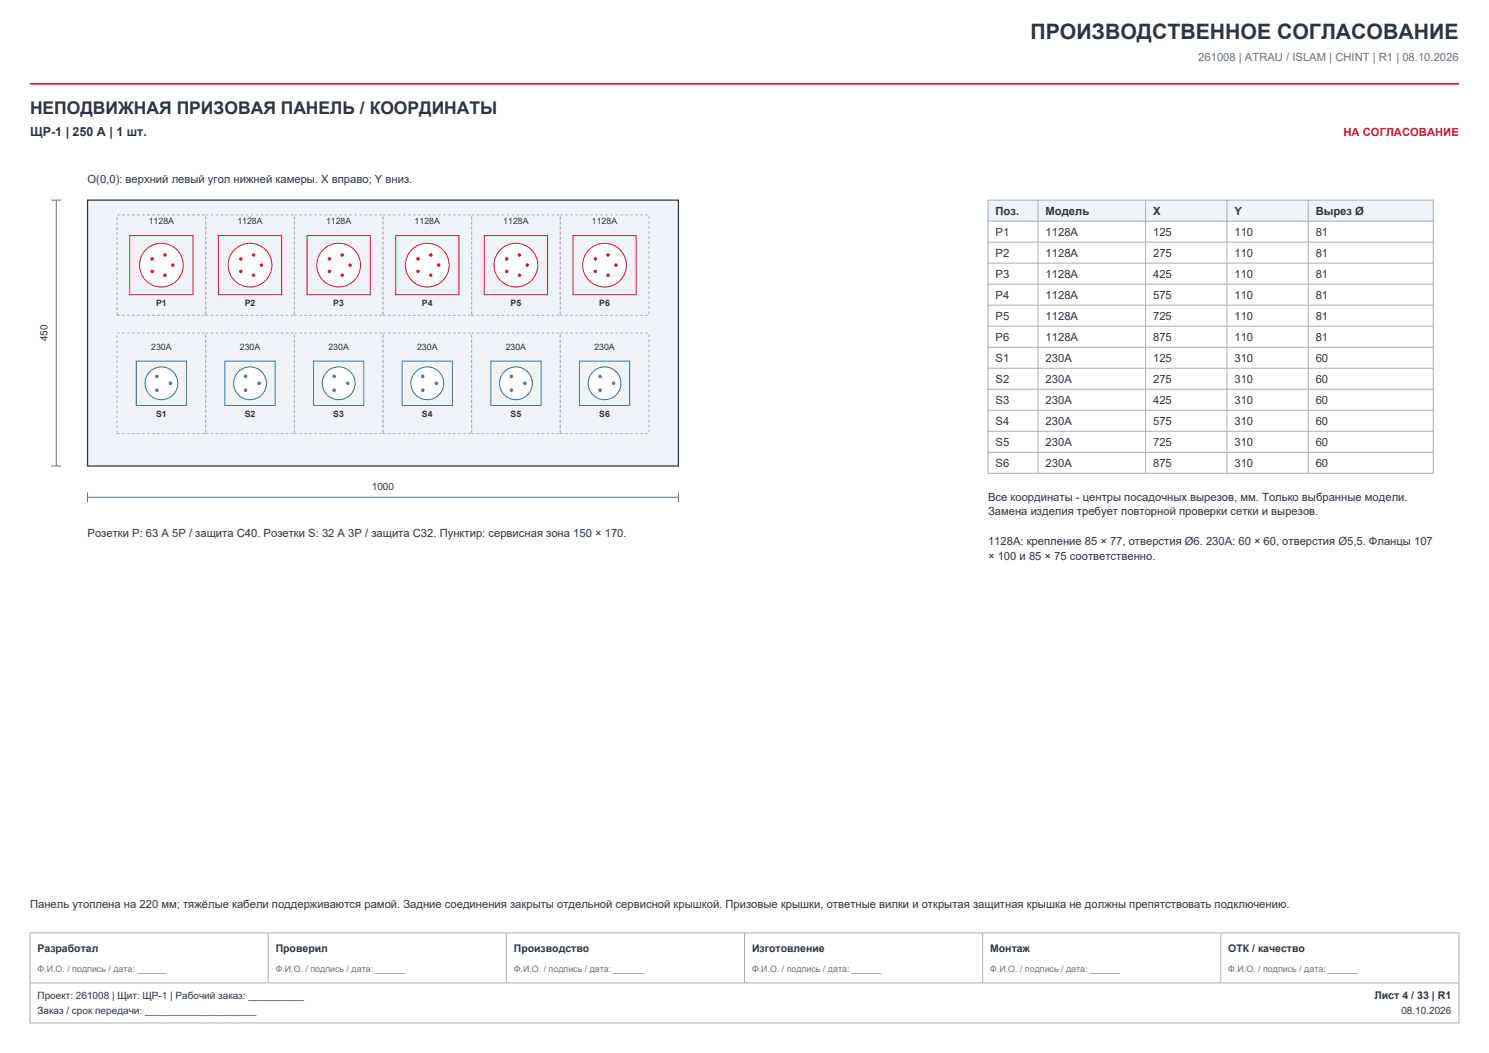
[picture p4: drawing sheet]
<svg xmlns="http://www.w3.org/2000/svg" width="420mm" height="297mm" viewBox="0 0 420 297" stroke-linecap="round" stroke-linejoin="round" font-family="sans-serif">
<path d="M8.5 23.6h403" fill="none" stroke="#d11935" stroke-width=".49"/>
<path d="M8.5 263.1h403v25.4h-403z" fill-rule="evenodd" fill="#fff" stroke="#a7b0b7" stroke-width=".28"/>
<path d="M8.5 277.2h403M75.6 263.1v14.1M142.8 263.1v14.1M210 263.1v14.1M277.2 263.1v14.1M344.4 263.1v14.1" fill="none" stroke="#a7b0b7" stroke-width=".28"/>
<path d="M24.7 56.4h166.7v75h-166.7z" fill-rule="evenodd" fill="#f0f3f5" stroke="#2f353c" stroke-width=".35"/>
<path d="M33 60.6h25v28.3h-25z" fill="none" stroke="#a7b0b7" stroke-width=".35" stroke-dasharray=".7 .7" stroke-linecap="butt"/>
<path d="M36.6 66.4h17.8v16.7h-17.8z" fill-rule="evenodd" fill="#f0f3f5" stroke="#d11935" stroke-width=".28"/>
<circle cx="45.5" cy="74.8" r="6.2" fill="#fff" stroke="#d11935" stroke-width=".28"/>
<g fill="#d11935">
<circle cx="48.7" cy="74.8" r=".5"/>
<circle cx="46.5" cy="71.9" r=".5"/>
<circle cx="42.9" cy="73" r=".5"/>
<circle cx="42.9" cy="76.5" r=".5"/>
<circle cx="46.5" cy="77.6" r=".5"/>
</g>
<path d="M33 93.9h25v28.4h-25z" fill="none" stroke="#a7b0b7" stroke-width=".28" stroke-dasharray=".7 .7" stroke-linecap="butt"/>
<path d="M38.4 101.9h14.2v12.5h-14.2z" fill-rule="evenodd" fill="#f0f3f5" stroke="#2273ac" stroke-width=".28"/>
<circle cx="45.5" cy="108.1" r="4.6" fill="#fff" stroke="#2273ac" stroke-width=".28"/>
<g fill="#2273ac">
<circle cx="48.1" cy="108.1" r=".5"/>
<circle cx="44.3" cy="106.2" r=".5"/>
<circle cx="44.3" cy="110.1" r=".5"/>
</g>
<path d="M58 60.6h25v28.3h-25z" fill="none" stroke="#a7b0b7" stroke-width=".28" stroke-dasharray=".7 .7" stroke-linecap="butt"/>
<path d="M61.6 66.4h17.8v16.7h-17.8z" fill-rule="evenodd" fill="#f0f3f5" stroke="#d11935" stroke-width=".28"/>
<circle cx="70.5" cy="74.8" r="6.2" fill="#fff" stroke="#d11935" stroke-width=".28"/>
<g fill="#d11935">
<circle cx="73.7" cy="74.8" r=".5"/>
<circle cx="71.5" cy="71.9" r=".5"/>
<circle cx="67.9" cy="73" r=".5"/>
<circle cx="67.9" cy="76.5" r=".5"/>
<circle cx="71.5" cy="77.6" r=".5"/>
</g>
<path d="M58 93.9h25v28.4h-25z" fill="none" stroke="#a7b0b7" stroke-width=".28" stroke-dasharray=".7 .7" stroke-linecap="butt"/>
<path d="M63.4 101.9h14.2v12.5h-14.2z" fill-rule="evenodd" fill="#f0f3f5" stroke="#2273ac" stroke-width=".28"/>
<circle cx="70.5" cy="108.1" r="4.6" fill="#fff" stroke="#2273ac" stroke-width=".28"/>
<g fill="#2273ac">
<circle cx="73.1" cy="108.1" r=".5"/>
<circle cx="69.3" cy="106.2" r=".5"/>
<circle cx="69.3" cy="110.1" r=".5"/>
</g>
<path d="M83 60.6h25v28.3h-25z" fill="none" stroke="#a7b0b7" stroke-width=".28" stroke-dasharray=".7 .7" stroke-linecap="butt"/>
<path d="M86.6 66.4h17.8v16.7h-17.8z" fill-rule="evenodd" fill="#f0f3f5" stroke="#d11935" stroke-width=".28"/>
<circle cx="95.5" cy="74.8" r="6.2" fill="#fff" stroke="#d11935" stroke-width=".28"/>
<g fill="#d11935">
<circle cx="98.7" cy="74.8" r=".5"/>
<circle cx="96.5" cy="71.9" r=".5"/>
<circle cx="92.9" cy="73" r=".5"/>
<circle cx="92.9" cy="76.5" r=".5"/>
<circle cx="96.5" cy="77.6" r=".5"/>
</g>
<path d="M83 93.9h25v28.4h-25z" fill="none" stroke="#a7b0b7" stroke-width=".28" stroke-dasharray=".7 .7" stroke-linecap="butt"/>
<path d="M88.4 101.9h14.2v12.5h-14.2z" fill-rule="evenodd" fill="#f0f3f5" stroke="#2273ac" stroke-width=".28"/>
<circle cx="95.5" cy="108.1" r="4.6" fill="#fff" stroke="#2273ac" stroke-width=".28"/>
<g fill="#2273ac">
<circle cx="98.1" cy="108.1" r=".5"/>
<circle cx="94.3" cy="106.2" r=".5"/>
<circle cx="94.3" cy="110.1" r=".5"/>
</g>
<path d="M108 60.6h25v28.3h-25z" fill="none" stroke="#a7b0b7" stroke-width=".28" stroke-dasharray=".7 .7" stroke-linecap="butt"/>
<path d="M111.6 66.4h17.8v16.7h-17.8z" fill-rule="evenodd" fill="#f0f3f5" stroke="#d11935" stroke-width=".28"/>
<circle cx="120.5" cy="74.8" r="6.2" fill="#fff" stroke="#d11935" stroke-width=".28"/>
<g fill="#d11935">
<circle cx="123.7" cy="74.8" r=".5"/>
<circle cx="121.5" cy="71.9" r=".5"/>
<circle cx="117.9" cy="73" r=".5"/>
<circle cx="117.9" cy="76.5" r=".5"/>
<circle cx="121.5" cy="77.6" r=".5"/>
</g>
<path d="M108 93.9h25v28.4h-25z" fill="none" stroke="#a7b0b7" stroke-width=".28" stroke-dasharray=".7 .7" stroke-linecap="butt"/>
<path d="M113.4 101.9h14.2v12.5h-14.2z" fill-rule="evenodd" fill="#f0f3f5" stroke="#2273ac" stroke-width=".28"/>
<circle cx="120.5" cy="108.1" r="4.6" fill="#fff" stroke="#2273ac" stroke-width=".28"/>
<g fill="#2273ac">
<circle cx="123.1" cy="108.1" r=".5"/>
<circle cx="119.3" cy="106.2" r=".5"/>
<circle cx="119.3" cy="110.1" r=".5"/>
</g>
<path d="M133 60.6h25v28.3h-25z" fill="none" stroke="#a7b0b7" stroke-width=".28" stroke-dasharray=".7 .7" stroke-linecap="butt"/>
<path d="M136.6 66.4h17.8v16.7h-17.8z" fill-rule="evenodd" fill="#f0f3f5" stroke="#d11935" stroke-width=".28"/>
<circle cx="145.5" cy="74.8" r="6.2" fill="#fff" stroke="#d11935" stroke-width=".28"/>
<g fill="#d11935">
<circle cx="148.7" cy="74.8" r=".5"/>
<circle cx="146.5" cy="71.9" r=".5"/>
<circle cx="142.9" cy="73" r=".5"/>
<circle cx="142.9" cy="76.5" r=".5"/>
<circle cx="146.5" cy="77.6" r=".5"/>
</g>
<path d="M133 93.9h25v28.4h-25z" fill="none" stroke="#a7b0b7" stroke-width=".28" stroke-dasharray=".7 .7" stroke-linecap="butt"/>
<path d="M138.4 101.9h14.2v12.5h-14.2z" fill-rule="evenodd" fill="#f0f3f5" stroke="#2273ac" stroke-width=".28"/>
<circle cx="145.5" cy="108.1" r="4.6" fill="#fff" stroke="#2273ac" stroke-width=".28"/>
<g fill="#2273ac">
<circle cx="148.1" cy="108.1" r=".5"/>
<circle cx="144.3" cy="106.2" r=".5"/>
<circle cx="144.3" cy="110.1" r=".5"/>
</g>
<path d="M158 60.6h25v28.3h-25z" fill="none" stroke="#a7b0b7" stroke-width=".28" stroke-dasharray=".7 .7" stroke-linecap="butt"/>
<path d="M161.6 66.4h17.8v16.7h-17.8z" fill-rule="evenodd" fill="#f0f3f5" stroke="#d11935" stroke-width=".28"/>
<circle cx="170.5" cy="74.8" r="6.2" fill="#fff" stroke="#d11935" stroke-width=".28"/>
<g fill="#d11935">
<circle cx="173.7" cy="74.8" r=".5"/>
<circle cx="171.5" cy="71.9" r=".5"/>
<circle cx="167.9" cy="73" r=".5"/>
<circle cx="167.9" cy="76.5" r=".5"/>
<circle cx="171.5" cy="77.6" r=".5"/>
</g>
<path d="M158 93.9h25v28.4h-25z" fill="none" stroke="#a7b0b7" stroke-width=".28" stroke-dasharray=".7 .7" stroke-linecap="butt"/>
<path d="M163.4 101.9h14.2v12.5h-14.2z" fill-rule="evenodd" fill="#f0f3f5" stroke="#2273ac" stroke-width=".28"/>
<circle cx="170.5" cy="108.1" r="4.6" fill="#fff" stroke="#2273ac" stroke-width=".28"/>
<g fill="#2273ac">
<circle cx="173.1" cy="108.1" r=".5"/>
<circle cx="169.3" cy="106.2" r=".5"/>
<circle cx="169.3" cy="110.1" r=".5"/>
</g>
<path d="M14.5 56.4h2.8M15.9 56.4v75M14.5 131.4h2.8M24.7 138.9v2.8M191.4 138.9v2.8M24.7 140.3h166.7" fill="none" stroke="#66717b" stroke-width=".28"/>
<path d="M278.7 56.4h125.6v6h-125.6z" fill-rule="evenodd" fill="#f0f3f5"/>
<g fill="none" stroke="#a7b0b7" stroke-width=".28">
<path d="M278.7 56.4h125.6v77.1h-125.6zM292.8 56.4v77.1M323.1 56.4v77.1M346.1 56.4v77.1M369 56.4v77.1M278.7 62.4h125.6M278.7 68.3h125.6M278.7 74.2h125.6M278.7 80.2h125.6M278.7 86.1h125.6M278.7 92h125.6M278.7 97.9h125.6"/>
<path d="M278.7 103.9h125.6M278.7 109.8h125.6M278.7 115.7h125.6M278.7 121.6h125.6M278.7 127.6h125.6"/>
</g>
<text font-size="6" fill="#2f353c" x="290.7" y="10.9">ПРОИЗВОДСТВЕННОЕ СОГЛАСОВАНИЕ</text>
<text font-size="4.9" fill="#2f353c" x="8.5" y="32.1">НЕПОДВИЖНАЯ ПРИЗОВАЯ ПАНЕЛЬ / КООРДИНАТЫ</text>
<text font-size="3.5" fill="#2f353c" x="8.5" y="38.5">ЩР-1 | 250 А | 1 шт.</text>
<text font-size="3.2" fill="#66717b" x="338" y="17.3">261008 | ATRАU / ISLAM | CHINT | R1 | 08.10.2026</text>
<text font-size="3.2" fill="#d11935" x="378.9" y="38.5">НА СОГЛАСОВАНИЕ</text>
<g font-size="3.2" fill="#2f353c">
<text x="24.7" y="51.5">О(0,0): верхний левый угол нижней камеры. X вправо; Y вниз.</text>
<text x="280.8" y="60.7">Поз.</text>
<text x="294.9" y="60.7">Модель</text>
<text x="325.3" y="60.7">X</text>
<text x="348.2" y="60.7">Y</text>
<text x="371.1" y="60.7">Вырез Ø</text>
<text x="280.8" y="66.6">P1</text>
<text x="294.9" y="66.6">1128A</text>
<text x="325.3" y="66.6">125</text>
<text x="348.2" y="66.6">110</text>
<text x="371.1" y="66.6">81</text>
<text x="280.8" y="72.5">P2</text>
<text x="294.9" y="72.5">1128A</text>
<text x="325.3" y="72.5">275</text>
<text x="348.2" y="72.5">110</text>
<text x="371.1" y="72.5">81</text>
<text x="280.8" y="78.5">P3</text>
<text x="294.9" y="78.5">1128A</text>
<text x="325.3" y="78.5">425</text>
<text x="348.2" y="78.5">110</text>
<text x="371.1" y="78.5">81</text>
<text x="280.8" y="84.4">P4</text>
<text x="294.9" y="84.4">1128A</text>
<text x="325.3" y="84.4">575</text>
<text x="348.2" y="84.4">110</text>
<text x="371.1" y="84.4">81</text>
<text x="280.8" y="90.3">P5</text>
<text x="294.9" y="90.3">1128A</text>
<text x="325.3" y="90.3">725</text>
<text x="348.2" y="90.3">110</text>
<text x="371.1" y="90.3">81</text>
<text x="280.8" y="96.2">P6</text>
<text x="294.9" y="96.2">1128A</text>
<text x="325.3" y="96.2">875</text>
<text x="348.2" y="96.2">110</text>
<text x="371.1" y="96.2">81</text>
<text x="280.8" y="102.2">S1</text>
<text x="294.9" y="102.2">230A</text>
<text x="325.3" y="102.2">125</text>
<text x="348.2" y="102.2">310</text>
<text x="371.1" y="102.2">60</text>
<text x="280.8" y="108.1">S2</text>
<text x="294.9" y="108.1">230A</text>
<text x="325.3" y="108.1">275</text>
<text x="348.2" y="108.1">310</text>
<text x="371.1" y="108.1">60</text>
<text x="280.8" y="114">S3</text>
<text x="280.8" y="119.9">S4</text>
<text x="294.9" y="114">230A</text>
<text x="294.9" y="119.9">230A</text>
<text x="325.3" y="114">425</text>
<text x="325.3" y="119.9">575</text>
<text x="348.2" y="114">310</text>
<text x="348.2" y="119.9">310</text>
<text x="371.1" y="114">60</text>
<text x="371.1" y="119.9">60</text>
<text x="280.8" y="125.9">S5</text>
<text x="294.9" y="125.9">230A</text>
<text x="325.3" y="125.9">725</text>
<text x="348.2" y="125.9">310</text>
<text x="371.1" y="125.9">60</text>
<text x="280.8" y="131.8">S6</text>
<text x="294.9" y="131.8">230A</text>
<text x="325.3" y="131.8">875</text>
<text x="348.2" y="131.8">310</text>
<text x="371.1" y="131.8">60</text>
<text x="278.7" y="141.3">Все координаты - центры посадочных вырезов, мм. Только выбранные модели.</text>
<text x="278.7" y="145.4">Замена изделия требует повторной проверки сетки и вырезов.</text>
<text x="24.7" y="151.6">Розетки P: 63 А 5P / защита C40. Розетки S: 32 А 3P / защита C32. Пунктир: сервисная зона 150 × 170.</text>
<text x="278.7" y="153.7">1128A: крепление 85 × 77, отверстия Ø6. 230A: 60 × 60, отверстия Ø5,5. Фланцы 107</text>
<text x="278.7" y="157.9">× 100 и 85 × 75 соответственно.</text>
<text x="8.5" y="256.1">Панель утоплена на 220 мм; тяжёлые кабели поддерживаются рамой. Задние соединения закрыты отдельной сервисной крышкой. Призовые крышки, ответные вилки и открытая защитная крышка не должны препятствовать подключению.</text>
</g>
<g font-size="3" fill="#2f353c">
<text x="10.6" y="268.4">Разработал</text>
<text x="77.8" y="268.4">Проверил</text>
<text x="144.9" y="268.4">Производство</text>
<text x="212.1" y="268.4">Изготовление</text>
<text x="279.3" y="268.4">Монтаж</text>
<text x="346.5" y="268.4">ОТК / качество</text>
<text x="387.7" y="281.8">Лист 4 / 33 | R1</text>
</g>
<g font-size="2.8" fill="#2f353c">
<text x="13.4" y="96.3" transform="rotate(-90 13.4 96.3)">450</text>
<text x="104.9" y="138.1">1000</text>
<text x="10.6" y="281.8">Проект: 261008 | Щит: ЩР-1 | Рабочий заказ: __________</text>
<text x="10.6" y="286.1">Заказ / срок передачи: ____________________</text>
<text x="395.3" y="286.1">08.10.2026</text>
</g>
<g font-size="2.5" fill="#2f353c">
<text x="42" y="63.3">1128A</text>
<text x="67" y="63.3">1128A</text>
<text x="92" y="63.3">1128A</text>
<text x="117" y="63.3">1128A</text>
<text x="142" y="63.3">1128A</text>
<text x="167" y="63.3">1128A</text>
<text x="44" y="86.3">P1</text>
<text x="69" y="86.3">P2</text>
<text x="94" y="86.3">P3</text>
<text x="119" y="86.3">P4</text>
<text x="144" y="86.3">P5</text>
<text x="169" y="86.3">P6</text>
<text x="42.6" y="98.7">230A</text>
<text x="67.6" y="98.7">230A</text>
<text x="92.6" y="98.7">230A</text>
<text x="117.6" y="98.7">230A</text>
<text x="142.6" y="98.7">230A</text>
<text x="167.6" y="98.7">230A</text>
<text x="44" y="117.5">S1</text>
<text x="69" y="117.5">S2</text>
<text x="94" y="117.5">S3</text>
<text x="119" y="117.5">S4</text>
<text x="144" y="117.5">S5</text>
<text x="169" y="117.5">S6</text>
</g>
<g font-size="2.5" fill="#66717b">
<text x="10.6" y="274.1">Ф.И.О. / подпись / дата: ______</text>
<text x="77.8" y="274.1">Ф.И.О. / подпись / дата: ______</text>
<text x="144.9" y="274.1">Ф.И.О. / подпись / дата: ______</text>
<text x="212.1" y="274.1">Ф.И.О. / подпись / дата: ______</text>
<text x="279.3" y="274.1">Ф.И.О. / подпись / дата: ______</text>
<text x="346.5" y="274.1">Ф.И.О. / подпись / дата: ______</text>
</g>
</svg>
